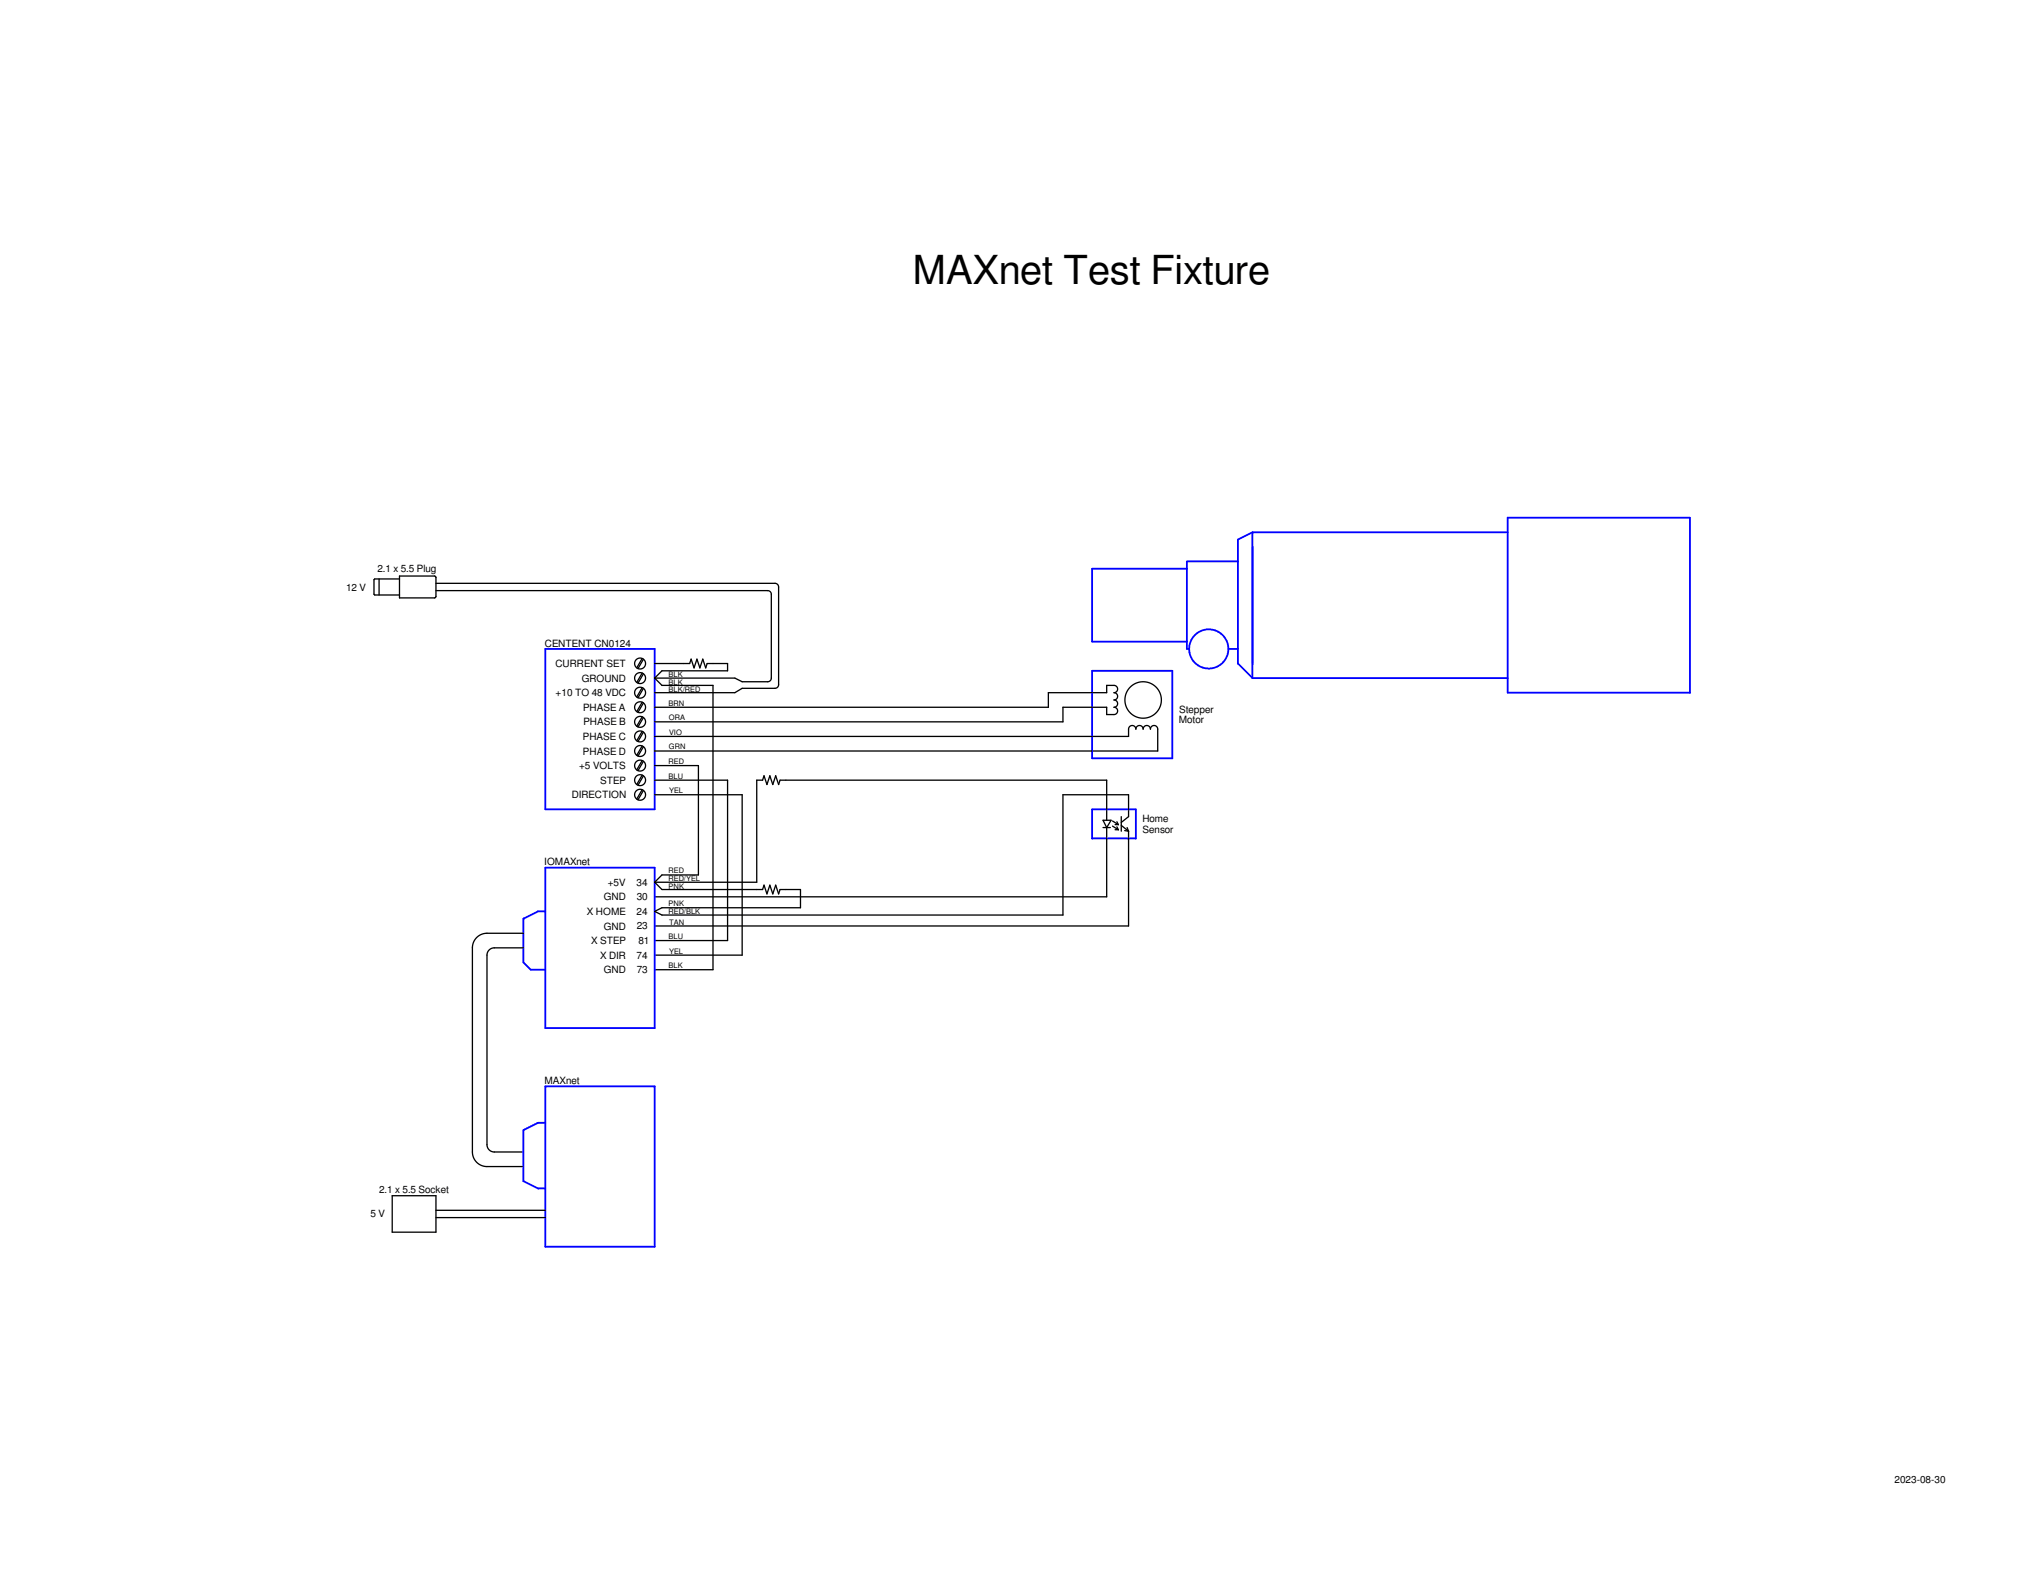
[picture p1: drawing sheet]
<svg xmlns="http://www.w3.org/2000/svg" width="279mm" height="216mm" viewBox="0 0 279 216" stroke-linecap="round" stroke-linejoin="round" font-family="sans-serif">
<g fill="none" stroke="#000" stroke-width=".18">
<path d="M52 79.4v2.2M54.8 79l4.9 .1 .1 .1v2.7l-.2 .1h-4.8zM54.8 79.4h-3.4l-.1 .1v2l.1 .1h3.4M59.8 81h45.5l.4 .2 .1 .3v11.5l-.2 .4-.3 .1h-3.5l-1-.5h-11M59.8 80h46.5l.4 .2 .1 .3v13.4l-.2 .4-.3 .1h-4.5l-1 .6h-11M88.1 90.3l-.8 1.3M88.1 92.3l-.8 1.3M88.1 94.3l-.8 1.3M88.1 96.3l-.8 1.3M88.1 98.3l-.8 1.3M88.3 90.4l-.8 1.3M88.3 92.4l-.8 1.3"/>
<path d="M88.3 94.4l-.8 1.3M88.3 96.4l-.8 1.3M88.3 98.4l-.8 1.3M89.8 97h54v-2h8v-1h1a.5 .5 0 0 1 .5 .5 .5 .5 0 0 1-.5 .5 .5 .5 0 0 1 .5 .5 .5 .5 0 0 1-.5 .5 .5 .5 0 0 1 .5 .5 .5 .5 0 0 1-.5 .5 .5 .5 0 0 1 .5 .5 .5 .5 0 0 1-.5 .5h-1v-1h-6v2h-56M89.8 93l1 1h7v39h-8M89.8 91h4.8l.2-.6 .4 1.2 .4-1.2 .4 1.2 .4-1.2 .4 1.2 .2-.6h2.8v1h-9l-1 1M88.1 100.3l-.8 1.3M88.1 102.3l-.8 1.3M88.1 104.3l-.8 1.3M88.1 106.3l-.8 1.3M88.1 108.3l-.8 1.3M88.3 100.4l-.8 1.3"/>
<path d="M88.3 102.4l-.8 1.3M88.3 104.4l-.8 1.3M88.3 106.4l-.8 1.3M88.3 108.4l-.8 1.3M89.8 101h65v-1a.5 .5 0 0 1 .5-.5 .5 .5 0 0 1 .5 .5 .5 .5 0 0 1 .5-.5 .5 .5 0 0 1 .5 .5 .5 .5 0 0 1 .5-.5 .5 .5 0 0 1 .5 .5 .5 .5 0 0 1 .5-.5 .5 .5 0 0 1 .5 .5v3h-69M89.8 107h10v22h-10M89.8 109h12v22h-12M89.8 105h6v15h-5l-1 1M151.3 113.5h1M151.3 112.5h1.1l-.6 1zM151.8 113.5v9.5h-62M151.8 112.5v-5.5h-44.8l-.2 .6-.4-1.2-.4 1.2-.4-1.2-.4 1.2-.4-1.2-.2 .6h-.8v14h-14"/>
<path d="M152.6 112.6l.8 .5M152.6 113.3l.8 .5M152.9 113.1h.5M152.9 113.8h.5M153.2 112.7l.2 .4M153.2 113.4l.2 .4M153.8 112.8l1-.8v-3h-9v16.5h-55l-1-.5 1-.5h19v-2.5h-2.8l-.2 .6-.4-1.2-.4 1.2-.4-1.2-.4 1.2-.4-1.2-.2 .6h-13.8l-1-1M153.8 112v2M153.8 113.2l1 .8M154.3 113.9l.5 .1M154.6 113.5l.2 .5M154.8 114v13h-65"/>
<path d="M71.8 130h-4a1 1 0 0 0-1 1v26a1 1 0 0 0 1 1h4M71.8 128h-5l-.6 .1-.5 .3-.5 .4-.3 .5-.1 .7v28.5l.2 .5 .4 .4 .4 .4 .6 .2h5.4M53.8 164h6v5h-6zM59.8 166h15M59.8 167h15"/>
<circle cx="87.8" cy="91" r=".75"/>
<circle cx="87.8" cy="95" r=".75"/>
<circle cx="87.8" cy="93" r=".75"/>
<circle cx="87.8" cy="99" r=".75"/>
<circle cx="87.8" cy="97" r=".75"/>
<circle cx="156.8" cy="96" r="2.5"/>
<circle cx="87.8" cy="101" r=".75"/>
<circle cx="87.8" cy="109" r=".75"/>
<circle cx="87.8" cy="105" r=".75"/>
<circle cx="87.8" cy="103" r=".75"/>
<circle cx="87.8" cy="107" r=".75"/>
</g>
<g fill="none" stroke="#00f" stroke-width=".25">
<path d="M162.8 78h-13v10h13M169.8 77h-7v12h.3M171.8 73v20M171.8 73h35M171.8 73l-2 1v17l2 2M206.8 71h25v24h-25zM74.8 89h15v22h-15zM149.8 92h11v12h-11zM168.5 89h1.3M171.8 93h35M74.8 119h15v22h-15zM149.8 111h6v4h-6z"/>
<path d="M74.8 125h-1l-2 1v6l1 1h2M74.8 149h15v22h-15zM74.8 154h-1l-2 1v7l2 1h1"/>
<circle cx="165.8" cy="89" r="2.69"/>
</g>
<text font-size="5.5" x="125.1" y="38.9">MAXnet Test Fixture</text>
<g font-size="1.4">
<text x="47.5" y="81">12 V</text>
<text x="51.8" y="78.4">2.1 x 5.5 Plug</text>
<text x="74.7" y="88.7">CENTENT CN0124</text>
<text x="76.2" y="91.5">CURRENT SET</text>
<text x="76.2" y="95.5">+10 TO 48 VDC</text>
<text x="79.8" y="93.5">GROUND</text>
<text x="80" y="101.5">PHASE C</text>
<text x="80" y="97.5">PHASE A</text>
<text x="80" y="99.5">PHASE B</text>
<text x="161.7" y="99.2">Motor</text>
<text x="161.7" y="97.8">Stepper</text>
<text x="79.4" y="105.5">+5 VOLTS</text>
<text x="80" y="103.5">PHASE D</text>
<text x="82.3" y="107.5">STEP</text>
<text x="78.4" y="109.5">DIRECTION</text>
<text x="156.7" y="112.8">Home</text>
<text x="74.7" y="118.7">IOMAXnet</text>
<text x="156.7" y="114.2">Sensor</text>
<text x="80.5" y="125.5">X HOME</text>
<text x="82.8" y="123.5">GND</text>
<text x="83.4" y="121.5">+5V</text>
<text x="87.3" y="121.5">34</text>
<text x="87.3" y="125.5">24</text>
<text x="87.3" y="123.5">30</text>
<text x="81.1" y="129.5">X STEP</text>
<text x="82.3" y="131.5">X DIR</text>
<text x="82.8" y="127.5">GND</text>
<text x="87.3" y="131.5">74</text>
<text x="87.3" y="127.5">23</text>
<text x="87.6" y="129.5">81</text>
<text x="82.8" y="133.5">GND</text>
<text x="87.3" y="133.5">73</text>
<text x="74.7" y="148.7">MAXnet</text>
<text x="50.8" y="167">5 V</text>
<text x="52" y="163.6">2.1 x 5.5 Socket</text>
<text x="259.8" y="203.5">2023-08-30</text>
</g>
<g font-size="1">
<text x="91.7" y="93.9">BLK</text>
<text x="91.7" y="92.9">BLK</text>
<text x="91.7" y="95">BLK/RED</text>
<text x="91.7" y="96.8">BRN</text>
<text x="91.8" y="98.8">ORA</text>
<text x="91.8" y="100.8">VIO</text>
<text x="91.7" y="104.8">RED</text>
<text x="91.7" y="106.8">BLU</text>
<text x="91.8" y="102.8">GRN</text>
<text x="91.8" y="108.8">YEL</text>
<text x="91.7" y="119.8">RED</text>
<text x="91.7" y="120.9">RED/YEL</text>
<text x="91.7" y="121.9">PNK</text>
<text x="91.7" y="124.3">PNK</text>
<text x="91.7" y="125.4">RED/BLK</text>
<text x="91.7" y="128.8">BLU</text>
<text x="91.8" y="126.8">TAN</text>
<text x="91.8" y="130.8">YEL</text>
<text x="91.7" y="132.8">BLK</text>
</g>
</svg>
